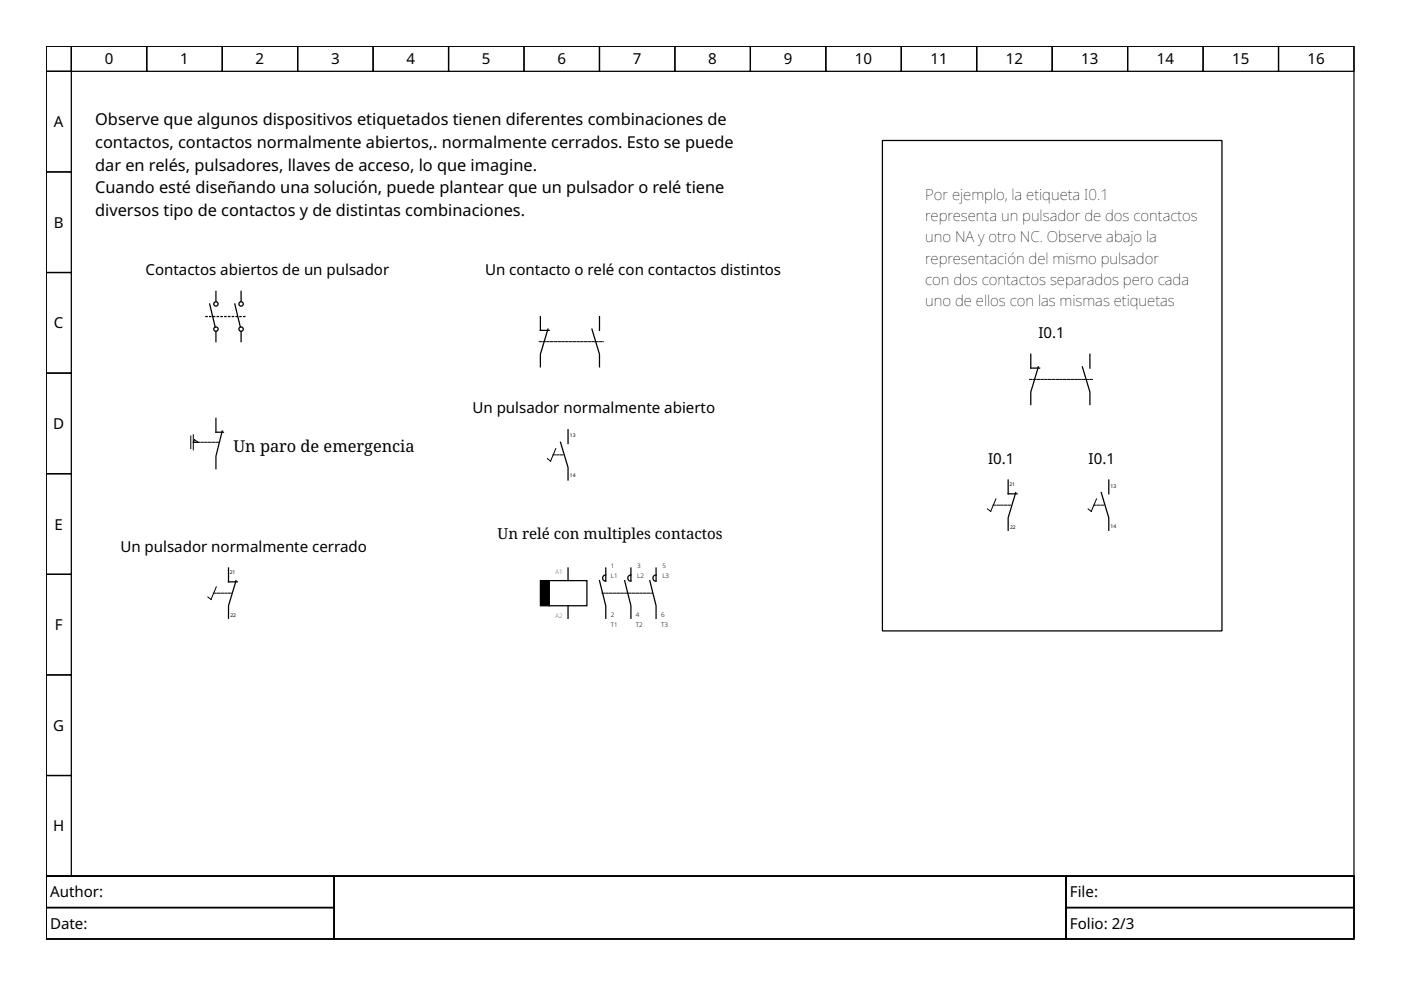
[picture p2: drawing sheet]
<svg xmlns="http://www.w3.org/2000/svg" width="297mm" height="210mm" viewBox="0 0 297 210" stroke-linecap="round" stroke-linejoin="round" font-family="sans-serif">
<g fill="none" stroke="#000" stroke-width=".27">
<path d="M9.8 9.8h277.3v176h-277.3zM9.8 9.8h5.3v5.3h-5.3zM9.8 15.1h5.3v21.4h-5.3zM15.1 9.8h16v5.3h-16zM31.1 9.8h16v5.3h-16zM47.1 9.8h16v5.3h-16zM63.1 9.8h16v5.3h-16zM79.1 9.8h16v5.3h-16zM95.1 9.8h16v5.3h-16zM111.1 9.8h16v5.3h-16zM127.1 9.8h16v5.3h-16zM143.1 9.8h16v5.3h-16z"/>
<path d="M159.1 9.8h16v5.3h-16zM175.1 9.8h16v5.3h-16zM191.1 9.8h16v5.3h-16zM207.1 9.8h16v5.3h-16zM223.1 9.8h16v5.3h-16zM239.1 9.8h16v5.3h-16zM255.1 9.8h16v5.3h-16zM271.1 9.8h16v5.3h-16zM9.8 36.5h5.3v21.3h-5.3zM187.1 29.8h72v104h-72zM9.8 57.8h5.3v21.3h-5.3zM9.8 79.1h5.3v21.3h-5.3z"/>
<path d="M44.4 64.4l1.2 4.9M45.8 61.8v2.1M45.8 70.3v2.1M49.8 64.4l1.2 4.9M51.1 61.8v2.1M51.1 70.3v2.1M114.6 67.1v2.9h1.8M116.2 69.8l-1.6 5.3v2.7M125.5 69.8l1.6 5.3v2.7M127.1 67.1v2.9M218.6 75.1v2.9h1.8M220.2 77.8l-1.6 5.3v2.7"/>
<path d="M229.5 77.8l1.6 5.3v2.7M231.1 75.1v2.9M45.8 88.7v2.9h1.6M47.1 91.4l-1.3 5.3v2.7M118.8 93.8l1.6 5.3v2.7M120.4 91.1v2.9M9.8 100.4h5.3v21.4h-5.3zM213.8 101.8v2.9h1.8M215.4 104.4l-1.6 5.4v2.6M233.5 104.4l1.6 5.4v2.6M235.1 101.8v2.9M9.8 121.8h5.3v21.3h-5.3z"/>
<path d="M48.4 120.4v3h1.9M50 123.1l-1.6 5.3v2.7M116.4 123.1h8v5.3h-8zM120.4 120.4v2.7M120.4 128.4v2.7M127.1 123.1l1.3 5.3v2.7M128.4 121.9a.67 .67 0 0 0-.6 .7 .67 .67 0 0 0 .6 .6M128.4 120.4v2.7M132.4 123.1l1.4 5.3v2.7M133.8 121.9a.67 .67 0 0 0-.7 .7 .67 .67 0 0 0 .7 .6M133.8 120.4v2.7M137.8 123.1l1.3 5.3v2.7"/>
<path d="M139.1 121.9a.67 .67 0 0 0-.7 .7 .67 .67 0 0 0 .7 .6M139.1 120.4v2.7M9.8 143.1h5.3v21.3h-5.3zM9.8 164.4h5.3v21.4h-5.3zM9.8 185.8h277.3v13.3h-277.3zM9.8 185.8h61v6.6h-61zM9.8 192.4h61v6.7h-61zM70.8 185.8h155.2v13.3h-155.2zM226 185.8h61.1v6.6h-61.1zM226 192.4h61.1v6.7h-61.1z"/>
<circle cx="45.8" cy="64.4" r=".47"/>
<circle cx="45.8" cy="69.8" r=".47"/>
<circle cx="51.1" cy="64.4" r=".47"/>
<circle cx="51.1" cy="69.8" r=".47"/>
</g>
<path d="M114.3 72.4h13.6M41 93.8h5.3M117.2 96.4h2.4M218.3 80.4h13.6M210.6 107.1h4M231.9 107.1h2.4M45.2 125.8h4M127.6 125.8h10.7" fill="none" stroke="#000" stroke-width=".21" stroke-dasharray=".5 .3"/>
<path d="M40.5 92.4v2.7M41 93.8l.3-.6 .8 .6M41 92.2v3.2M41.1 93.8h.8M117.8 95.1l-1.1 2.7-.6-.6M211.2 105.8l-1.2 2.6-.6-.5M232.5 105.8l-1.1 2.6-.7-.5M45.9 124.4l-1.2 2.7-.6-.5" fill="none" stroke="#000" stroke-width=".21"/>
<path d="M43.6 67.1h8.3" fill="none" stroke="#000" stroke-width=".27" stroke-dasharray=".3 .5"/>
<path d="M114.6 123.1h1.8v5.3h-1.8z" fill-rule="evenodd" fill="#000" stroke="#000" stroke-width=".27"/>
<g font-size="3.5">
<text x="20.2" y="26.6">Observe que algunos dispositivos etiquetados tienen diferentes combinaciones de</text>
<text x="20.2" y="31.4">contactos, contactos normalmente abiertos,. normalmente cerrados. Esto se puede</text>
<text x="20.2" y="36.2">dar en relés, pulsadores, llaves de acceso, lo que imagine.</text>
<text x="20.2" y="41">Cuando esté diseñando una solución, puede plantear que un pulsador o relé tiene</text>
<text x="20.2" y="45.8">diversos tipo de contactos y de distintas combinaciones.</text>
<text x="49.5" y="95.8">Un paro de emergencia</text>
</g>
<g font-size="3.2">
<text x="22.2" y="13.7">0</text>
<text x="38.2" y="13.7">1</text>
<text x="54.2" y="13.7">2</text>
<text x="70.2" y="13.7">3</text>
<text x="86.2" y="13.7">4</text>
<text x="102.2" y="13.7">5</text>
<text x="118.2" y="13.7">6</text>
<text x="134.2" y="13.7">7</text>
<text x="150.2" y="13.7">8</text>
<text x="166.2" y="13.7">9</text>
<text x="181.3" y="13.7">10</text>
<text x="197.3" y="13.7">11</text>
<text x="213.3" y="13.7">12</text>
<text x="229.3" y="13.7">13</text>
<text x="245.2" y="13.7">14</text>
<text x="261.2" y="13.7">15</text>
<text x="277.2" y="13.7">16</text>
<text x="11.4" y="27">A</text>
<text x="196.2" y="42.3">Por ejemplo, la etiqueta I0.1</text>
<text x="196.2" y="46.8">representa un pulsador de dos contactos</text>
<text x="11.4" y="48.3">B</text>
<text x="196.2" y="51.4">uno NA y otro NC. Observe abajo la</text>
<text x="30.9" y="58.3">Contactos abiertos de un pulsador</text>
<text x="102.8" y="58.3">Un contacto o relé con contactos distintos</text>
<text x="196.2" y="55.9">representación del mismo pulsador</text>
<text x="196.2" y="60.4">con dos contactos separados pero cada</text>
<text x="196.2" y="65">uno de ellos con las mismas etiquetas</text>
<text x="11.4" y="69.6">C</text>
<text x="220.2" y="71.6">I0.1</text>
<text x="100.2" y="87.6">Un pulsador normalmente abierto</text>
<text x="11.3" y="91">D</text>
<text x="209.5" y="98.3">I0.1</text>
<text x="230.8" y="98.3">I0.1</text>
<text x="11.6" y="112.3">E</text>
<text x="25.5" y="117">Un pulsador normalmente cerrado</text>
<text x="105.5" y="114.3">Un relé con multiples contactos</text>
<text x="11.6" y="133.6">F</text>
<text x="11.3" y="155">G</text>
<text x="11.3" y="176.3">H</text>
<text x="10.6" y="190.3">Author:</text>
<text x="226.8" y="190.3">File:</text>
<text x="10.6" y="197">Date:</text>
<text x="226.8" y="197">Folio: 2/3</text>
</g>
<g font-size="1.3">
<text x="117.8" y="121.8">A1</text>
<text x="129.5" y="120.4">1</text>
<text x="129.5" y="122.6">L1</text>
<text x="135.1" y="120.4">3</text>
<text x="135.1" y="122.6">L2</text>
<text x="140.4" y="120.4">5</text>
<text x="140.4" y="122.6">L3</text>
<text x="117.8" y="131.1">A2</text>
<text x="129.5" y="130.8">2</text>
<text x="134.8" y="130.8">4</text>
<text x="140.2" y="130.8">6</text>
<text x="129.5" y="133">T1</text>
<text x="134.8" y="133">T2</text>
<text x="140.2" y="133">T3</text>
</g>
<g font-size="1.1">
<text x="120.8" y="92.7">13</text>
<text x="120.8" y="101.2">14</text>
<text x="214" y="103.1">21</text>
<text x="235.5" y="103.4">13</text>
<text x="214.2" y="112.2">22</text>
<text x="235.5" y="111.9">14</text>
<text x="48.7" y="121.8">21</text>
<text x="48.8" y="130.8">22</text>
</g>
</svg>
